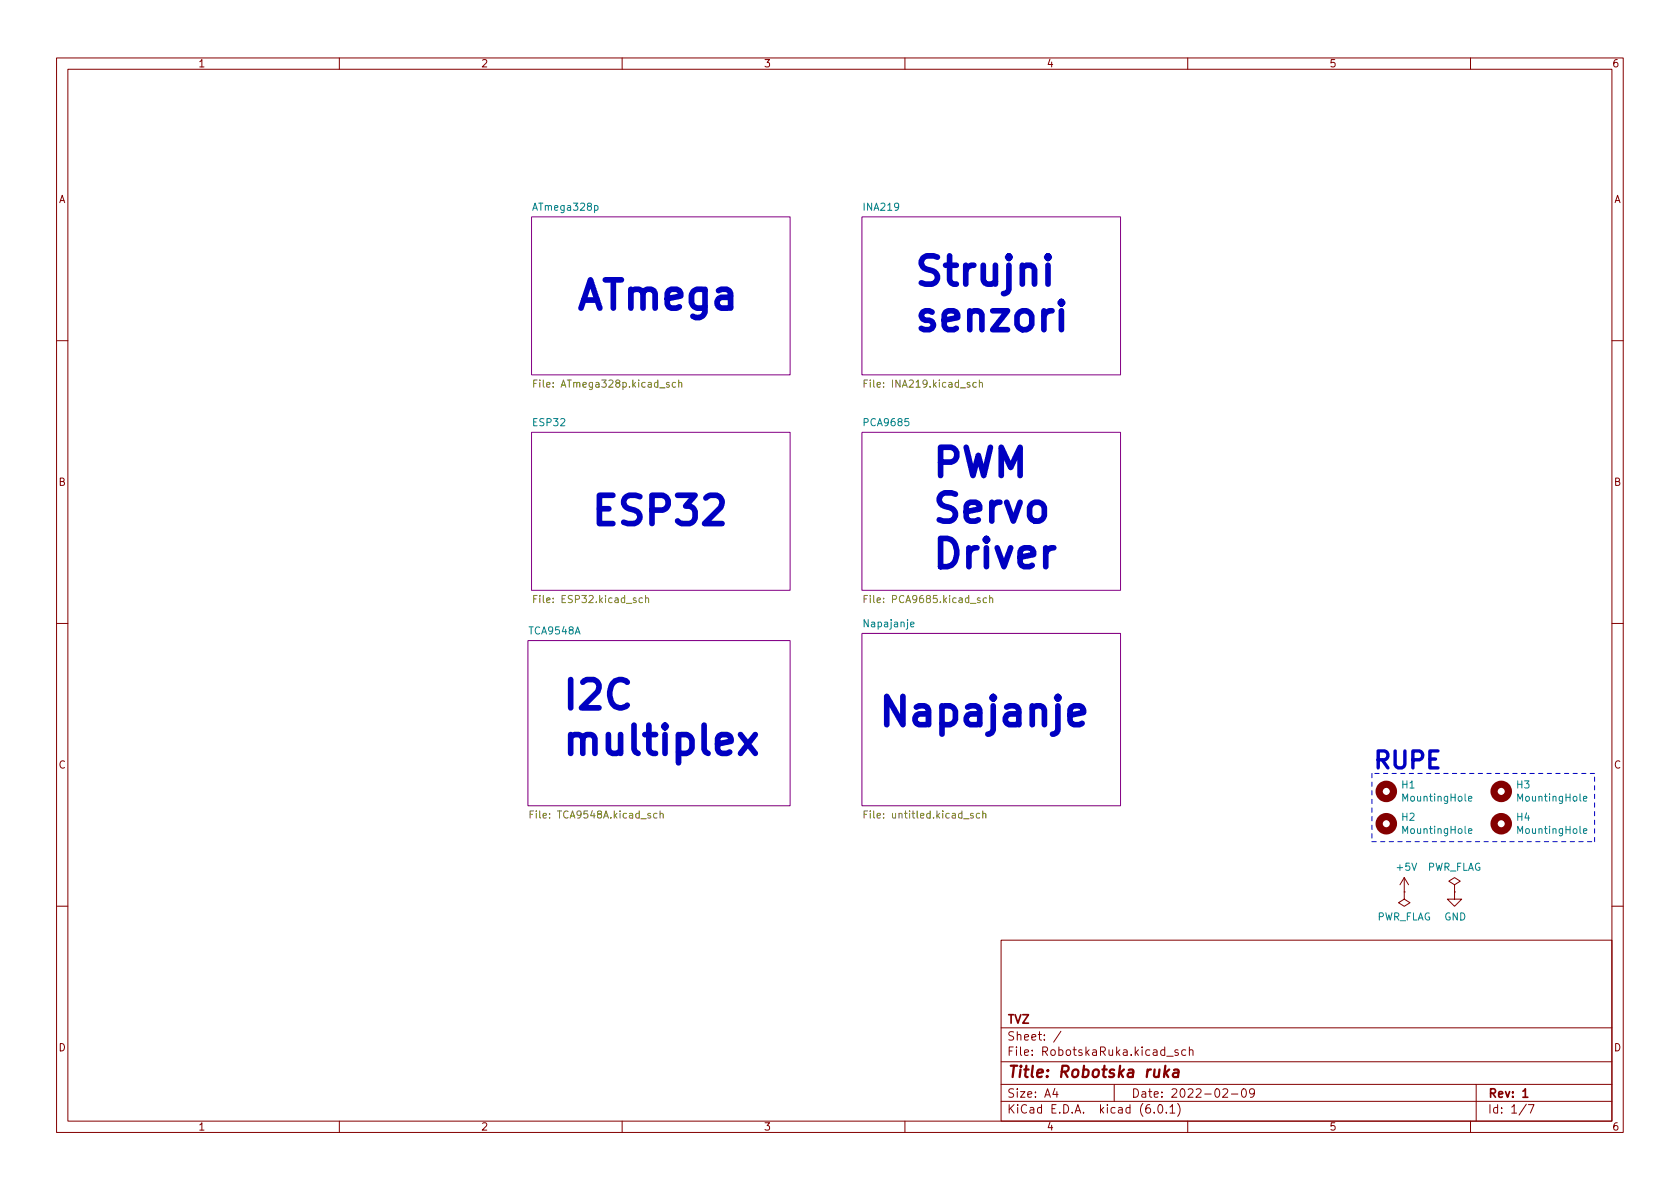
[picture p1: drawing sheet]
<svg xmlns="http://www.w3.org/2000/svg" width="297mm" height="210mm" viewBox="0 0 297 210" stroke-linecap="round" stroke-linejoin="round" font-family="sans-serif">
<g fill="none" stroke="#840000" stroke-width=".18">
<path d="M10 10.2h277v190.1h-277zM12 12.2h273v186.1h-273zM60 10.2v2M110 10.2v2M160 10.2v2M210 10.2v2M260 10.2v2M10 60.2h2M285 60.2h2M10 110.2h2M285 110.2h2M248.3 157.7v1.3l1 .6-1 .7-1-.7 1-.6"/>
<path d="M248.3 157.7h.1M248.3 155.2l-.8 1.3M248.3 155.2v2.5M248.3 155.2l.7 1.3M257.2 156.5l1-.7-1-.6-1 .6 1 .7v1.2M257.2 157.7h.1M257.2 157.7v1.3h1.2l-1.2 1.3-1.3-1.3h1.3M10 160.2h2M177 166.3h108v32h-108zM285 160.2h2M60 198.3v2M110 198.3v2"/>
<path d="M160 198.3v2M177 194.8h108M177 191.8h108M177 187.8h108M177 181.8h108M186.5 192.5l-.4 1h1M186.9 193v1M187.6 182.4l-1.3 1.9M197 191.8v3M204.1 196.7v.1M204.9 195.4l.2-.1a.81 .81 0 0 1 .6 .7 .81 .81 0 0 1-.3 .8h-.2a.81 .81 0 0 1-.6-.6 .81 .81 0 0 1 .3-.8zM206.2 196.7v.1"/>
<path d="M206.3 186.8h1.1M206.9 195.8l.4-.5v1.5M206.9 196.8h.8M208.2 195.1a1.72 1.72 0 0 1 0 2.3M208.3 185.7l-.4-.1-.2 .2 .1 .3 .5 .1v.4h-.6M209.6 185.7l-.4-.1-.3 .3v.4l.2 .3h.5M210 198.3v2M210.3 185.8l.2-.2 .4 .1v.9M210.3 185.1v1.5M216.2 192.7l.6-.2 .2 .2 .1 .3-1 1h1M217.7 193.5h1.2M219.7 192.6l.2-.1a.81 .81 0 0 1 .5 .7 .81 .81 0 0 1-.3 .8h-.1a.81 .81 0 0 1-.6-.6 .81 .81 0 0 1 .3-.8z"/>
<path d="M221.8 193.2l-.3 .3-.4-.1-.2-.2 .2-.6 .4-.1 .2 .2a.99 .99 0 0 1-.3 1.3h-.3M260 198.3v2M261 191.8v6.5M269.9 195.3l-1.3 1.9M270.2 195.3h1l-.6 1.5"/>
</g>
<path d="M269.3 193l.4-.5v1.5M269.3 194h.8" fill="none" stroke="#840000" stroke-width=".3"/>
<path d="M206 188.5l-.2 2M206.1 189.7l.5 .8M206.7 189.1l-.8 .8M207.6 189.2l.2-.1 .5 .1v1.3M208.4 189.6l-.7 .1a.4 .4 0 0 0-.3 .3 .4 .4 0 0 0 .2 .5l.7-.1" fill="none" stroke="#840000" stroke-width=".4"/>
<g fill="#fff" stroke="#fff" stroke-width=".18">
<path d="M93.3 113.3h46.4v29.2h-46.4z"/>
<path d="M94 38.3h45.7v28h-45.7z"/>
<path d="M94 76.4h45.7v28h-45.7z"/>
<path d="M152.4 38.3h45.7v28h-45.7z"/>
<path d="M152.4 76.4h45.7v28h-45.7z"/>
<path d="M152.4 112h45.7v30.5h-45.7z"/>
</g>
<path d="M94 38.3h45.7v28h-45.7zM152.4 38.3h45.7v28h-45.7zM94 76.4h45.7v28h-45.7zM152.4 76.4h45.7v28h-45.7zM93.3 113.3h46.4v29.2h-46.4zM152.4 112h45.7v30.5h-45.7z" fill="none" stroke="#840084" stroke-width=".18"/>
<g fill="none" stroke="#848400" stroke-width=".18">
<path d="M94.4 67.8h.4M95 67.2h-.6v1.3M119.5 67.7l-.4-.1-.2 .3 .1 .5h.5M120 67.7l.2-.1 .3 .1v.8M120 67.2v1.3M152.8 67.8h.4M153.4 67.2h-.6v1.3M172.6 67.7l-.3-.1-.3 .3 .1 .5h.5M173.2 67.7l.1-.1 .3 .1 .1 .8M173.2 67.2v1.3M94.4 105.9h.4M95 105.3h-.6v1.3"/>
<path d="M113.6 105.8l-.4-.1-.2 .3 .1 .5h.5M114.1 105.8l.2-.1 .3 .1 .1 .8M114.1 105.3v1.3M152.8 105.9h.4M153.4 105.3h-.6v1.3M174.4 105.8l-.3-.1-.3 .3 .1 .5h.5M175 105.8l.2-.1 .3 .1v.8M175 105.3v1.3M93.7 144h.5M94.3 143.4h-.6v1.3M116.2 143.9l-.4-.1-.2 .3 .1 .5h.5M116.7 143.9l.2-.1 .3 .1 .1 .8"/>
<path d="M116.7 143.4v1.3M152.8 144h.4M153.4 143.4h-.6v1.3M173.2 143.9l-.3-.1-.3 .3 .1 .5h.5M173.8 143.9l.1-.1 .4 .1v.8M173.8 143.4v1.3"/>
</g>
<path d="M105.1 36.4l.4-.1 .2 .3-.1 .5h-.5M161 110.4l.6-.1v-.2l-.4-.1-.2 .2 .1 .6h.5M259.6 141.2l.6-.1v-.2l-.4-.1-.2 .2 .1 .6h.5M259.6 147l.6-.2v-.2l-.4-.1-.2 .2 .1 .6h.5M280 141.2l.6-.1-.1-.2-.4-.1-.1 .2v.6h.5M280 147l.6-.2-.1-.2-.4-.1-.1 .2v.6h.5" fill="none" stroke="#008484" stroke-width=".18"/>
<g fill="none" stroke="#840000" stroke-width="1.3">
<circle cx="245.1" cy="139.9" r="1.27"/>
<circle cx="265.4" cy="139.9" r="1.27"/>
<circle cx="245.1" cy="145.7" r="1.27"/>
<circle cx="265.4" cy="145.7" r="1.27"/>
</g>
<path d="M185.3 45.2l-.2 .3 .2 .2 .2-.2-.2-.3v.5M187.7 53.3l-.3 .2 .3 .3 .2-.3-.2-.2v.5M187.7 55v3.3M130.9 129.9l2.6 3.3M133.5 129.9l-2.6 3.3M189.2 126.5l2.4-.5v-.5l-.3-.4-.4-.3h-1l-.5 .3-.2 .4v1.9l.2 .5 .5 .2h1l.4-.2" fill="none" stroke="#0000c2" stroke-width="1"/>
<path d="M242.6 136.8v12M281.9 136.8h-39.3M242.6 148.8h39.3M281.9 148.8v-12" fill="none" stroke="#0000c2" stroke-width=".18" stroke-dasharray=".8 .8"/>
<g font-size="7" fill="#0000c2">
<text x="161.3" y="50.5">Strujni</text>
<text x="101.6" y="54.7">ATmega</text>
<text x="161.3" y="58.5">senzori</text>
<text x="164.5" y="84.3">PWM</text>
<text x="104.1" y="92.8">ESP32</text>
<text x="164.5" y="92.4">Servo</text>
<text x="164.5" y="100.4">Driver</text>
<text x="99.1" y="125.4">I2C</text>
<text x="154.9" y="128.4">Napajanje</text>
<text x="99.1" y="133.5">multiplex</text>
</g>
<text font-size="4.2" fill="#0000c2" x="242.6" y="135.9">RUPE</text>
<text font-size="2.8" fill="#840000" x="178" y="190.6">Title: Robotska ruka</text>
<g font-size="2.1" fill="#840000">
<text x="178" y="184">Sheet: /</text>
<text x="178" y="181">TVZ</text>
<text x="178" y="186.7">File: RobotskaRuka.kicad_sch</text>
<text x="178" y="196.9">KiCad E.D.A. kicad (6.0.1)</text>
<text x="178" y="194.1">Size: A4</text>
<text x="200" y="194.1">Date: 2022-02-09</text>
<text x="263" y="194.1">Rev: 1</text>
<text x="263" y="196.9">Id: 1/7</text>
</g>
<g font-size="1.8" fill="#840000">
<text x="35" y="11.9">1</text>
<text x="85" y="11.9">2</text>
<text x="135" y="11.9">3</text>
<text x="185" y="11.9">4</text>
<text x="235" y="11.9">5</text>
<text x="285" y="11.9">6</text>
<text x="10.3" y="35.9">A</text>
<text x="285.3" y="35.9">A</text>
<text x="10.3" y="85.9">B</text>
<text x="285.3" y="85.9">B</text>
<text x="10.3" y="135.9">C</text>
<text x="285.3" y="135.9">C</text>
<text x="10.3" y="185.9">D</text>
<text x="285.3" y="185.9">D</text>
<text x="35" y="199.9">1</text>
<text x="85" y="199.9">2</text>
<text x="135" y="199.9">3</text>
<text x="185" y="199.9">4</text>
<text x="235" y="199.9">5</text>
<text x="285" y="199.9">6</text>
</g>
<g font-size="1.8" fill="#008484">
<text x="94.5" y="37.2">ATmega328p</text>
<text x="152.8" y="37.2">INA219</text>
<text x="94.3" y="75.3">ESP32</text>
<text x="152.9" y="75.3">PCA9685</text>
<text x="93.6" y="112.2">TCA9548A</text>
<text x="153" y="110.9">Napajanje</text>
<text x="247.9" y="139.4">H1</text>
<text x="248.2" y="141.7">MountingHole</text>
<text x="268.2" y="139.4">H3</text>
<text x="268.5" y="141.7">MountingHole</text>
<text x="247.9" y="145.1">H2</text>
<text x="248.2" y="147.4">MountingHole</text>
<text x="268.2" y="145.1">H4</text>
<text x="268.5" y="147.4">MountingHole</text>
<text x="247.1" y="154">+5V</text>
<text x="252.2" y="154">PWR_FLAG</text>
<text x="243.3" y="162.8">PWR_FLAG</text>
<text x="255.3" y="162.8">GND</text>
</g>
<g font-size="1.8" fill="#848400">
<text x="95.4" y="68.5">File: ATmega328p.kicad_sch</text>
<text x="153.7" y="68.5">File: INA219.kicad_sch</text>
<text x="95.2" y="106.6">File: ESP32.kicad_sch</text>
<text x="153.7" y="106.6">File: PCA9685.kicad_sch</text>
<text x="94.5" y="144.7">File: TCA9548A.kicad_sch</text>
<text x="153.8" y="144.7">File: untitled.kicad_sch</text>
</g>
</svg>
